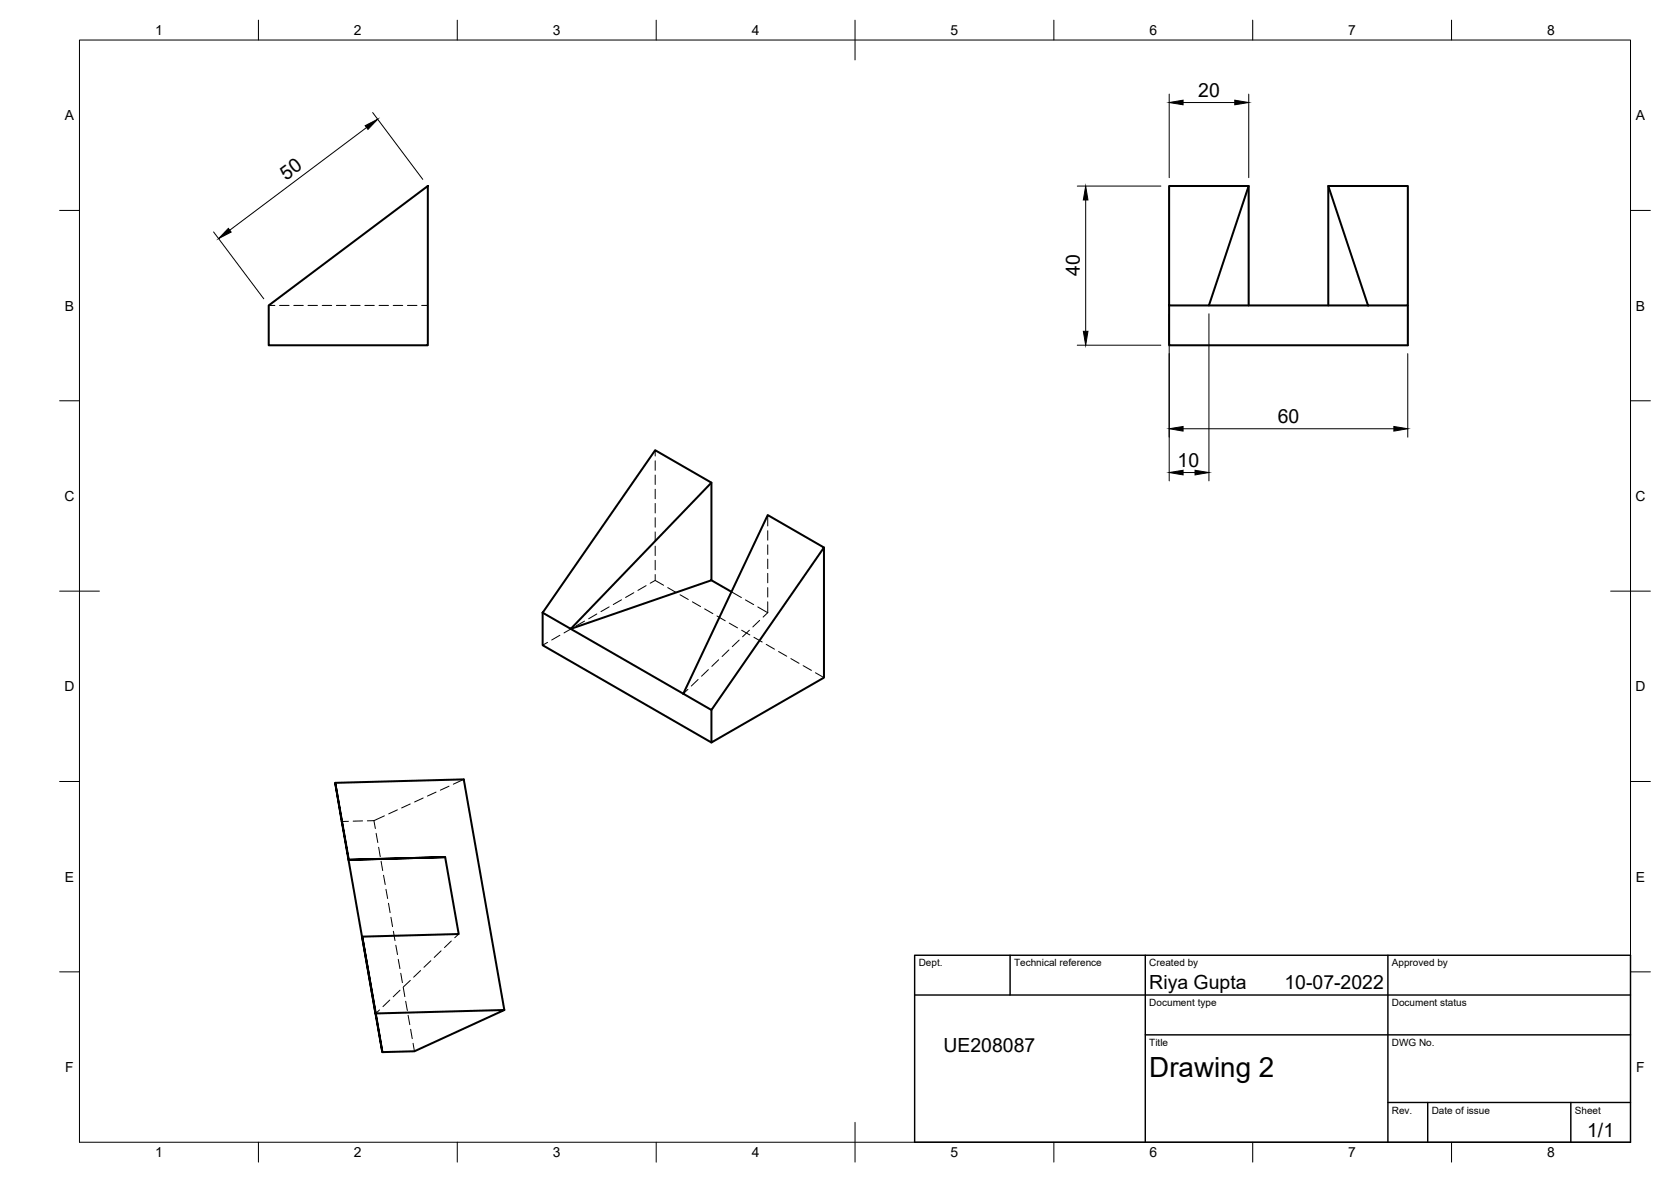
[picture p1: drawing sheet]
<svg xmlns="http://www.w3.org/2000/svg" width="420mm" height="297mm" viewBox="0 0 420 297" stroke-linecap="round" stroke-linejoin="round" font-family="sans-serif">
<!-- layer: Visible -->
<g fill="none" stroke="#000" stroke-width=".51">
<path d="M294 46.7h20l-10 30.1h-10zM314 46.7v30.1M334 46.7h20v30.1h-10zM334 46.7v30.1M67.6 76.8l40-30.1v40.1h-40zM294 76.8v10h60v-10M304 76.8h40M164.7 113.1l14.2 8.2-35.4 36.7-7.1-4zM178.9 121.3v24.5l-35.4 12.2 28.3 16.3M193 129.4l14.2 8.2-28.3 40.8-7.1-4.1zM207.2 137.6v32.7l-28.3 16.3v-8.2M136.4 154v8.1l42.5 24.5"/>
<path d="M178.9 145.8l5 2.9M84.3 196.7l3.3 19.4zM84.3 196.7l32.3-.8 10.2 57.9M87.7 216.1l24.2-.7-24.3 .7 6.8 38.6M111.9 215.4l3.4 19.3-24.2 .7M91.1 235.4l5 29zM94.5 254.7l32.3-.9-22.6 10.4-8.1 .2"/>
</g>
<!-- layer: Hidden -->
<g fill="none" stroke="#000" stroke-width=".25">
<path d="M67.6 76.8h1.5M70.3 76.8h2.4M73.9 76.8h2.4M77.4 76.8h2.4M81 76.8h2.4M84.6 76.8h2.4M88.2 76.8h2.4M91.7 76.8h2.4M95.3 76.8h2.4M98.9 76.8h2.4M102.4 76.8h2.4M106 76.8h1.6"/>
<path d="M164.7 113.1v1.5M164.7 115.8v2.4M164.7 119.4v2.4M164.7 122.9v2.4M164.7 126.5v2.4M164.7 130.1v2.4M164.7 133.7v2.3M164.7 137.3v2.3M193 129.4v2.8M193 133.4v2.3M193 136.9v2.4M140.8 159.6l-2.1 1.2"/>
<path d="M143.9 157.9l-2.1 1.2M147 156.1l-2.1 1.2M150.1 154.3l-2.1 1.2M153.2 152.5l-2.1 1.2M156.3 150.7l-2.1 1.2M159.4 149l-2.1 1.1M162.5 147.2l-2.1 1.2M163.5 146.6l1.2-.7 2.2 1.2M164.7 140.8v2.4M164.7 144.4v1.5M167.9 147.7l2.1 1.2M171 149.5l2.1 1.2"/>
<path d="M174.1 151.2l2 1.2M177.2 153l2 1.2M180.3 154.8l2.1 1.2M183.4 156.6l2 1.2M183.9 148.7l2.5 1.5M186.5 158.4l2 1.2M187.4 150.8l2.1 1.1M188.4 158.4l-1.7 1.6M190.5 152.5l2.5 1.5M191 155.9l-1.7 1.7M193 154l-1.1 1.1M193 140.5v2.4"/>
<path d="M193 144.1v2.4M193 147.7v2.3M193 151.2v2.8M137.7 161.4l-1.3 .7M173 173.2l-1.2 1.1M175.5 170.8l-1.7 1.6M178.1 168.3l-1.7 1.6M180.7 165.8l-1.7 1.7M183.3 163.3l-1.7 1.7M185.9 160.9l-1.8 1.6M189.6 160.2l2 1.1M192.7 161.9l2 1.2"/>
<path d="M195.8 163.7l2 1.2M198.9 165.5l2 1.2M202 167.3l2 1.2M205 169.1l2.2 1.2M109.6 199.1l-2.1 1M112.9 197.6l-2.2 1M116.6 195.9l-2.6 1.2M87.6 206.4h-1.7M91.2 206.3l-2.4 .1M94 206.2l-1.6 .1M94 206.2l.4 2M94.6 209.4l.4 2.3"/>
<path d="M95.2 212.9l.4 2.4M95.8 216.4l.4 2.4M96.4 219.9l.5 2.4M96.6 205l-2.6 1.2M99.9 203.5l-2.2 1M103.1 202l-2.1 1M106.4 200.5l-2.2 1M97 223.5l.5 2.3M97.7 227l.4 2.3M98.3 230.5l.4 2.4M98.9 234l.4 2.4M99.5 237.5l.4 2.4"/>
<path d="M110.9 239l-1.7 1.6M113.5 236.5l-1.7 1.6M115.3 234.7l-1 1M95.4 253.8l-1 .9M98 251.3l-1.7 1.7M100.1 241.1l.5 2.3M100.6 248.8l-1.7 1.7M100.8 244.6l.4 2.3M101.4 248.1l.4 2.4M102 251.6l.4 2.4M102.6 255.2l.4 2.3M103.2 246.4l-1.8 1.6"/>
<path d="M103.3 258.7l.4 2.3M105.7 243.9l-1.7 1.7M108.3 241.4l-1.7 1.7M103.9 262.2l.3 2"/>
</g>
<!-- layer: Border -->
<g fill="none" stroke="#000" stroke-width=".25">
<path d="M20 10.1h390v276.9h-390zM65 5.1v5M115 5.1v5M165 5.1v5M215 5.1v10M265 5.1v5M315 5.1v5M365 5.1v5M15 52.9h5M410 52.9h5M15 100.7h5M410 100.7h5"/>
<path d="M15 148.6h10M405 148.6h10M15 196.4h5M410 196.4h5M15 244.2h5M410 244.2h5M65 287v5M115 287v5M165 287v5M215 282.1v9.9M265 287v5M315 287v5"/>
<path d="M365 287v5"/>
</g>
<!-- layer: TitleBlock -->
<path d="M230 240.1h180v46.9h-180zM230 250h180M254 240.1v9.9M288 240.1v46.9M349 240.1v46.9M288 260.1h122M349 277.1h61M359 277.1v9.9M395 277.1v9.9" fill="none" stroke="#000" stroke-width=".36"/>
<!-- layer: Dimensions -->
<g fill="none" stroke="#000" stroke-width=".25">
<path d="M92.2 32.1l-34.4 25.8M93.7 28.3l12.6 16.8M294 23.7v20.9M297.5 25.8h13M314 23.7v20.9M53.7 58.3l12.6 16.8M270.9 46.8h21M273 50.3v33M294 78.9v41.9M304 78.9v41.9M270.9 86.7h21M354 88.9v21"/>
<path d="M297.5 107.7h53M297.5 118.8h3"/>
</g>
<path d="M91.8 31.6l3.2-1.6-2.5 2.5zM294 25.8l3.5-.6v1.1zM310.5 25.2l3.5 .6-3.5 .5zM57.4 57.4l.7 .9-3.1 1.7zM273 46.8l.6 3.5h-1.2zM272.4 83.3h1.2l-.6 3.4zM294 107.7l3.5-.5v1.1zM294 118.8l3.5-.6v1.1zM300.5 118.2l3.5 .6-3.5 .5zM350.5 107.2l3.5 .5-3.5 .6z" fill="#000" stroke="#000" stroke-width=".25"/>
<text font-size="7" x="289" y="270.6">Drawing 2</text>
<g font-size="4.9">
<text x="301.3" y="24.3">20</text>
<text x="71.9" y="45.4" transform="rotate(-37 71.9 45.4)">50</text>
<text x="271.5" y="69.4" transform="rotate(-90 271.5 69.4)">40</text>
<text x="321.3" y="106.3">60</text>
<text x="296.1" y="117.3">10</text>
<text x="289" y="248.5">Riya Gupta</text>
<text x="323" y="248.5">10-07-2022</text>
<text x="237.2" y="264.4">UE208087</text>
<text x="399.1" y="285.7">1/1</text>
</g>
<g font-size="3.5">
<text x="39" y="8.8">1</text>
<text x="89" y="8.8">2</text>
<text x="139" y="8.8">3</text>
<text x="189" y="8.8">4</text>
<text x="239" y="8.8">5</text>
<text x="289" y="8.8">6</text>
<text x="339" y="8.8">7</text>
<text x="389" y="8.8">8</text>
<text x="16.3" y="30.2">A</text>
<text x="411.3" y="30.2">A</text>
<text x="16.3" y="78">B</text>
<text x="411.3" y="78">B</text>
<text x="16.2" y="125.9">C</text>
<text x="411.2" y="125.9">C</text>
<text x="16.2" y="173.7">D</text>
<text x="411.2" y="173.7">D</text>
<text x="16.3" y="221.6">E</text>
<text x="411.3" y="221.6">E</text>
<text x="16.4" y="269.4">F</text>
<text x="411.4" y="269.4">F</text>
<text x="39" y="290.8">1</text>
<text x="89" y="290.8">2</text>
<text x="139" y="290.8">3</text>
<text x="189" y="290.8">4</text>
<text x="239" y="290.8">5</text>
<text x="289" y="290.8">6</text>
<text x="339" y="290.8">7</text>
<text x="389" y="290.8">8</text>
</g>
<g font-size="2.5">
<text x="231" y="242.9">Dept.</text>
<text x="255" y="242.9">Technical reference</text>
<text x="289" y="242.9">Created by</text>
<text x="350" y="242.9">Approved by</text>
<text x="289" y="252.8">Document type</text>
<text x="350" y="252.8">Document status</text>
<text x="289" y="262.9">Title</text>
<text x="350" y="262.9">DWG No.</text>
<text x="350" y="279.9">Rev.</text>
<text x="360" y="279.9">Date of issue</text>
<text x="396" y="279.9">Sheet</text>
</g>
</svg>
